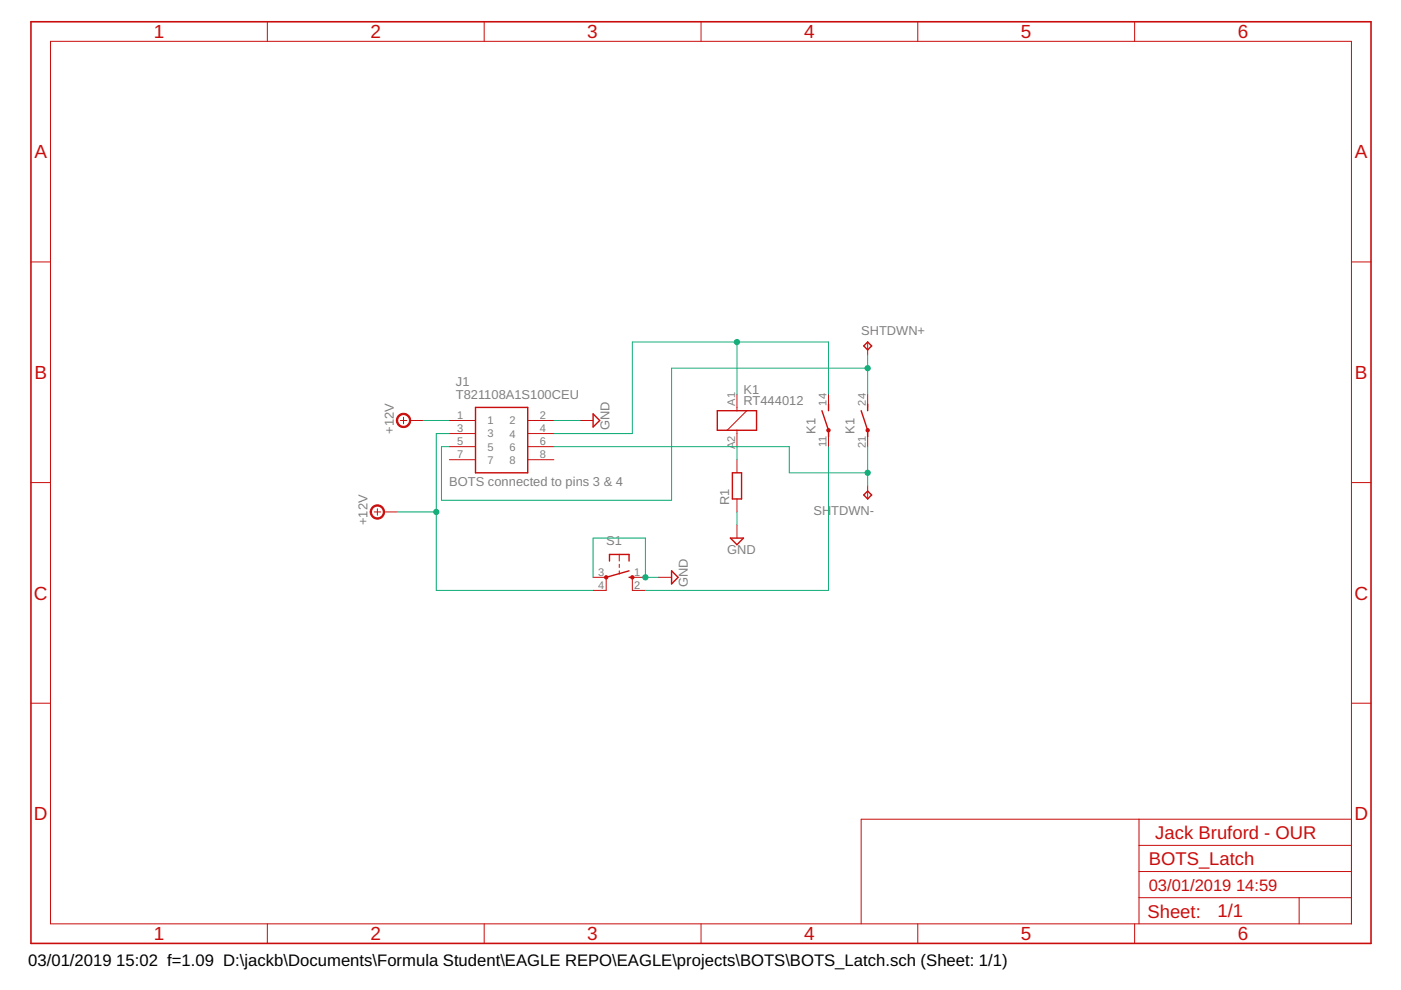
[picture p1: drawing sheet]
<svg xmlns="http://www.w3.org/2000/svg" width="297mm" height="210mm" viewBox="0 0 297 210" stroke-linecap="round" stroke-linejoin="round" font-family="sans-serif">
<g fill="none" stroke="#c90d0c" stroke-width=".21">
<path d="M10.7 8.8h275.8v187.1h-275.8zM56.7 4.6v4.2M102.7 4.6v4.2M148.6 4.6v4.2M194.6 4.6v4.2M240.6 4.6v4.2M6.6 55.5h4.1M286.5 55.5h4.2M184 72.5v2.8M84.9 89.2h1.4M85.6 88.5v1.4M87 89.2h2.7"/>
<path d="M95.3 89.2h5.5M95.3 91.9h5.5M95.3 94.7h5.5M95.3 97.5h5.5M111.9 89.2h5.5M111.9 91.9h5.5M111.9 94.7h5.5M111.9 97.5h5.5M123 89.2h2.8M156.3 83.6v3.5M156.3 91.2v3.5M156.3 97.5v2.7"/>
<path d="M158.3 87.1l-4.1 4.1M175.7 83.6v2.8M175.7 91.9v2.8M184 83.6v2.8M184 91.9v2.8M6.6 102.3h4.1M79.3 108.5h1.4M80 107.9v1.3M81.4 108.5h2.8M131.3 117.6v1.4M131.3 119.6v.7M156.3 105.8v2.7"/>
<path d="M156.3 111.3v2.8M184 103v2.8M286.5 102.3h4.2M125.8 122.4h2.7v2.8h-2.7M131.3 121v.7M136.8 122.4h-2.7v2.8h2.7M139.6 122.4h2.8M6.6 149.1h4.1M286.5 149.1h4.2M241.5 173.7v22.2M241.5 179.2h45M286.5 173.7h-103.9v22.2"/>
<path d="M56.7 195.9v4.1M102.7 195.9v4.1M148.6 195.9v4.1M194.6 195.9v4.1M240.6 195.9v4.1M241.5 190.3h45M241.5 184.8h45M275.4 190.3v5.6"/>
</g>
<path d="M6.6 4.6h284.1v195.4h-284.1z" fill="none" stroke="#c90d0c" stroke-width=".34"/>
<g fill="none" stroke="#c90d0c" stroke-width=".3">
<path d="M183.1 73.3l.9-.8 .8 .8-.8 .9zM100.8 86.4h11.1v13.8h-11.1zM125.8 87.8l1.3 1.4-1.3 1.3zM152.1 87.1h8.3v4.1h-8.3zM174.3 87.1l1.4 4.1v1.4M175.7 85.7v1.4M182.6 87.1l1.4 4.1v1.4M184 85.7v1.4M129.2 119v-1.4h4.2v1.4M154.9 114.1h2.7l-1.3 1.4zM155.3 100.2h1.9v5.6h-1.9zM183.1 104.9l.9-.8 .8 .8-.8 .9z"/>
<path d="M133.4 122.4h.7M133.4 121l-4.9 1.4M142.4 121l1.4 1.4-1.4 1.4z"/>
</g>
<g fill="#c90d0c" stroke="#c90d0c" stroke-width=".21">
<path d="M84.4 88.1a1.53 1.53 0 0 1 2.4 .2 1.53 1.53 0 0 1-.8 2.3 1.53 1.53 0 0 1-2-1.4h.3a1.25 1.25 0 0 1 1.8-1.2 1.25 1.25 0 0 1 .3 2.1 1.25 1.25 0 0 1-2.1-.6v-.3h-.3z" fill-rule="evenodd"/>
<path d="M78.9 107.5a1.52 1.52 0 0 1 2.4 .3 1.52 1.52 0 0 1-.9 2.3 1.52 1.52 0 0 1-1.9-1.6h.3a1.26 1.26 0 0 1 1.7-1.1 1.26 1.26 0 0 1 .3 2.1 1.26 1.26 0 0 1-2-.6v-.4h-.3z" fill-rule="evenodd"/>
<circle cx="175.6" cy="91.2" r=".37"/>
<circle cx="184" cy="91.2" r=".37"/>
<circle cx="128.5" cy="122.4" r=".36"/>
<circle cx="134.1" cy="122.4" r=".36"/>
</g>
<g fill="none" stroke="#0dab76" stroke-width=".21">
<path d="M156.3 72.5v11.1M184 75.3v8.3M184 78.1h-41.6v28h-48.8v-11.4h1.7M89.7 89.2h5.6M95.3 91.9h-2.8v33.3h33.3M117.4 89.2h5.6M117.4 94.7h49.9v5.5h16.7M156.3 94.7v2.8M175.7 83.6v-11.1h-41.6v19.4h-16.7M175.7 94.7v30.5h-38.9M184 94.7v8.3M84.2 108.5h8.3"/>
<path d="M156.3 108.5v2.8M125.8 122.4v-8.3h11v8.3h2.8"/>
</g>
<g fill="#0dab76" stroke="#0dab76" stroke-width=".21">
<circle cx="92.5" cy="108.5" r=".55"/>
<circle cx="136.8" cy="122.4" r=".55"/>
<circle cx="184" cy="78.1" r=".55"/>
<circle cx="184" cy="100.2" r=".55"/>
<circle cx="156.3" cy="72.5" r=".55"/>
</g>
<g font-size="4" fill="#c90d0c">
<text x="32.6" y="8.1">1</text>
<text x="78.6" y="8.1">2</text>
<text x="124.5" y="8.1">3</text>
<text x="170.5" y="8.1">4</text>
<text x="216.5" y="8.1">5</text>
<text x="262.4" y="8.1">6</text>
<text x="7.3" y="33.6">A</text>
<text x="287.3" y="33.6">A</text>
<text x="7.3" y="80.3">B</text>
<text x="287.3" y="80.3">B</text>
<text x="7.2" y="127.1">C</text>
<text x="287.2" y="127.1">C</text>
<text x="7.2" y="173.9">D</text>
<text x="287.2" y="173.9">D</text>
<text x="32.6" y="199.4">1</text>
<text x="78.6" y="199.4">2</text>
<text x="124.5" y="199.4">3</text>
<text x="170.5" y="199.4">4</text>
<text x="216.5" y="199.4">5</text>
<text x="262.4" y="199.4">6</text>
</g>
<g font-size="3.9" fill="#c90d0c">
<text x="245" y="177.8">Jack Bruford - OUR</text>
<text x="243.6" y="183.4">BOTS_Latch</text>
<text x="243.3" y="194.6">Sheet:</text>
<text x="258.1" y="194.5">1/1</text>
</g>
<g font-size="3.5" fill="#c90d0c">
<text x="243.6" y="188.9">03/01/2019</text>
<text x="262.1" y="188.9">14:59</text>
</g>
<g font-size="3.5">
<text x="6" y="204.7">03/01/2019</text>
<text x="24.7" y="204.7">15:02 f=1.09 D:\jackb\Documents\Formula Student\EAGLE REPO\EAGLE\projects\BOTS\BOTS_Latch.sch (Sheet: 1/1)</text>
</g>
<g font-size="2.7" fill="#808080">
<text x="182.6" y="71.1">SHTDWN+</text>
<text x="96.7" y="81.8">J1</text>
<text x="157.6" y="83.6">K1</text>
<text x="96.7" y="84.6">T821108A1S100CEU</text>
<text x="157.6" y="86">RT444012</text>
<text x="83.5" y="91.9" transform="rotate(-90 83.5 91.9)">+12V</text>
<text x="129.2" y="91.2" transform="rotate(-90 129.2 91.2)">GND</text>
<text x="172.9" y="91.9" transform="rotate(-90 172.9 91.9)">K1</text>
<text x="181.2" y="91.9" transform="rotate(-90 181.2 91.9)">K1</text>
<text x="95.3" y="103">BOTS connected to pins 3 &amp; 4</text>
<text x="154.6" y="107.2" transform="rotate(-90 154.6 107.2)">R1</text>
<text x="77.9" y="111.3" transform="rotate(-90 77.9 111.3)">+12V</text>
<text x="172.5" y="109.1">SH</text>
<text x="176.3" y="109.1">TDWN-</text>
<text x="128.5" y="115.5">S1</text>
<text x="154.2" y="117.6">GND</text>
<text x="145.9" y="124.5" transform="rotate(-90 145.9 124.5)">GND</text>
</g>
<g font-size="2.3" fill="#808080">
<text x="96.9" y="88.8">1</text>
<text x="103.4" y="90">1</text>
<text x="108" y="90">2</text>
<text x="114.4" y="88.8">2</text>
<text x="155.9" y="86" transform="rotate(-90 155.9 86)">A1</text>
<text x="175.3" y="86" transform="rotate(-90 175.3 86)">14</text>
<text x="183.6" y="86" transform="rotate(-90 183.6 86)">24</text>
<text x="96.9" y="91.5">3</text>
<text x="96.9" y="94.3">5</text>
<text x="103.4" y="92.8">3</text>
<text x="103.4" y="95.5">5</text>
<text x="108" y="92.8">4</text>
<text x="108" y="95.5">6</text>
<text x="114.4" y="91.5">4</text>
<text x="114.4" y="94.3">6</text>
<text x="155.9" y="95.2" transform="rotate(-90 155.9 95.2)">A2</text>
<text x="175.3" y="94.8" transform="rotate(-90 175.3 94.8)">11</text>
<text x="183.6" y="94.9" transform="rotate(-90 183.6 94.9)">21</text>
<text x="96.9" y="97.1">7</text>
<text x="103.4" y="98.3">7</text>
<text x="108" y="98.3">8</text>
<text x="114.4" y="97.1">8</text>
<text x="126.8" y="122">3</text>
<text x="126.8" y="124.8">4</text>
<text x="134.5" y="122">1</text>
<text x="134.5" y="124.8">2</text>
</g>
</svg>
